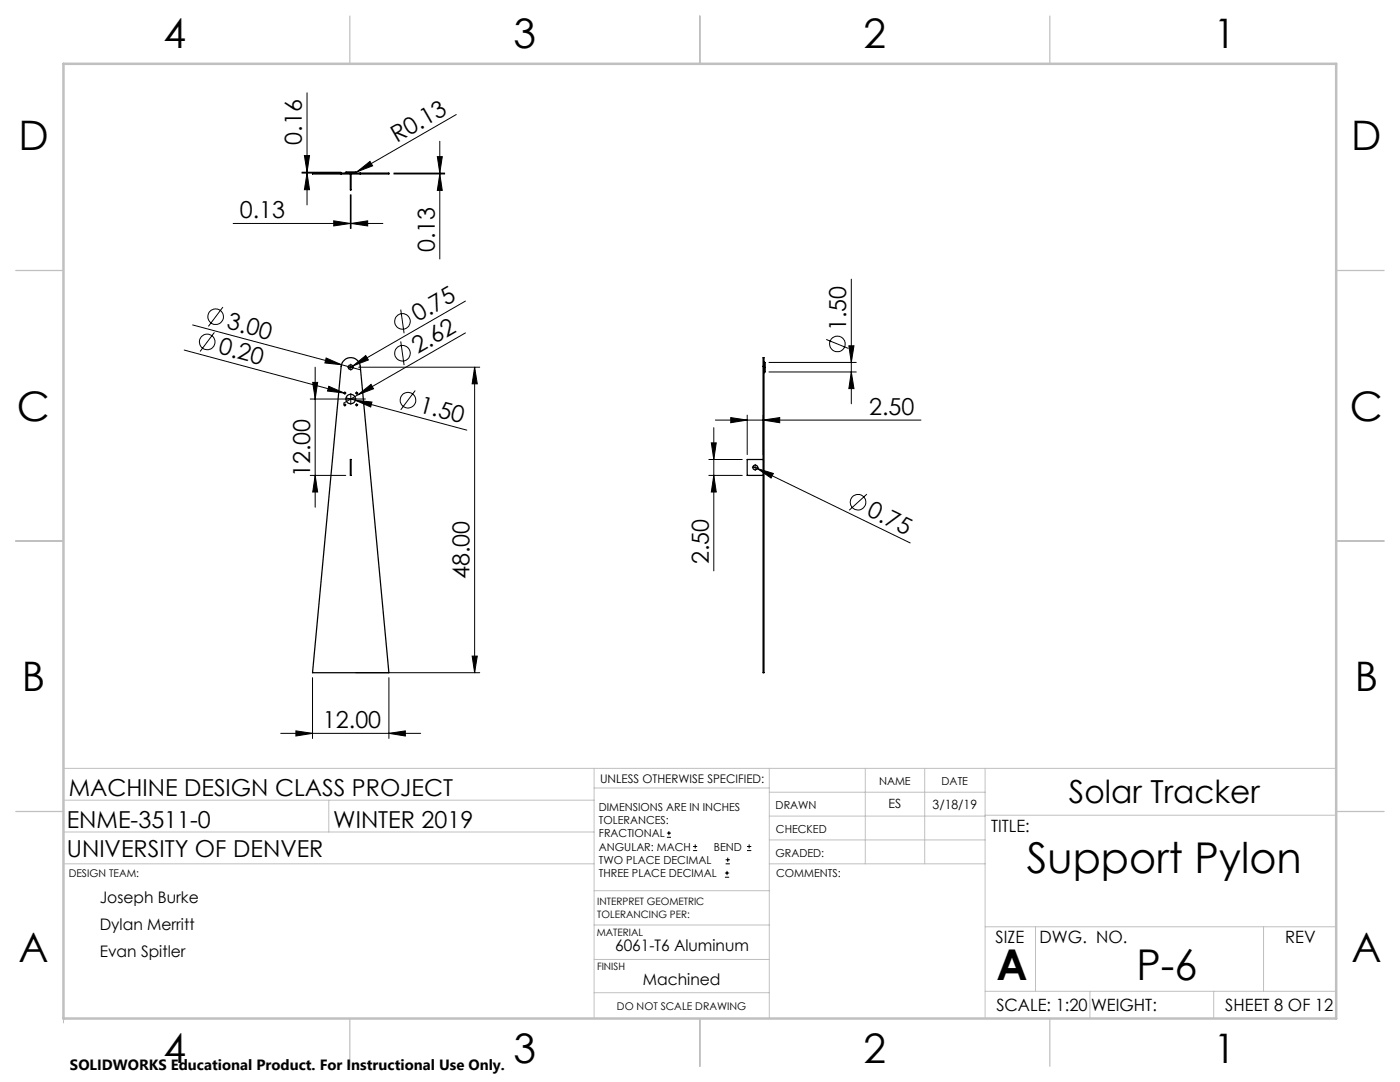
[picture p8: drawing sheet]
<svg xmlns="http://www.w3.org/2000/svg" width="279mm" height="216mm" viewBox="0 0 279 216" stroke-linecap="round" stroke-linejoin="round" font-family="sans-serif">
<g fill="none" stroke="#000" stroke-width=".2">
<path d="M61.3 18.5v22.4M60.3 34.5h7.8M60.3 34.4h7.8M60.7 31h1.1l-.5 3.4zM61.3 34.5l.5 3.4h-1.1zM69.9 38.9v6.7M70.1 38.9v6.7M71.2 34.3l2.6-2.1 .6 .9zM71.2 34.3l-.1 .1M78.6 34.5h10.2M78.6 34.7h10.2M87.3 31.3h1l-.5 3.2z"/>
<path d="M87.8 28.2v23.5M87.8 34.7l.5 3.3h-1zM91.1 22.9l-19.9 11.4M46.5 44.6h29.9M66.6 44.1l3.3 .5-3.3 .5zM70.1 44.6l3.3-.5v1zM169.9 55.7v24.9M36.8 69.8l31.9 8.6M38.5 64.8l29.7 8M42.8 66.3l-2.9 3.8M44.5 61.3l-2.9 3.8M61.9 79.6h11"/>
<path d="M62.4 76.3h1l-.5 3.3zM62.9 73.3v27.9M65.1 71.4l3.1 1.4-3.4-.4zM65.6 77.1l3.1 1.3-3.3-.4zM68.2 72.8l3.6 1M68.7 78.4l.2 .1h-.2M68.8 78.3v.3M69.1 79.4l1.8 .5M69.8 73.3h.3M70 73.1v.3M70 79.5v.3M70.4 73l2.6-2.1 .5 .9z"/>
<path d="M70.4 73l-.8 .5M70.9 79.9l3.3 .3-.2 1zM70.9 79.9l22.3 5.9M71 78.5h.3M71.2 78.3v.3M71.4 78.8l2.6-2.1 .5 .9zM71.4 78.8l-2.9 1.7M71.6 73.3h24.1M80 61.8l.6 4.7M80 68.1l.6 4.7M82.9 77.9l-2.9 3.9M92.9 66.4l-21.5 12.4"/>
<path d="M92.9 60.1l-22.5 12.9M94.7 73.3v60.9M94.7 73.3l.5 3.3h-1zM153.5 72.3h17.4M153.5 74.2h17.4M164.9 67.7l4.4 1.8M169.4 69h1l-.5 3.3zM169.9 74.2l.5 3.3h-1zM61.9 94.9h7.1M62.9 94.9l.5 3.3h-1zM68.7 80.8h.2M68.8 80.7v.2"/>
<path d="M71 80.8h.3M71.2 80.7v.2M141.5 94.9h6.6M141.5 91.7h6.6M142 88.4h.9l-.4 3.3zM142.5 85.3v28.6M142.5 94.9l.4 3.3h-.9zM142.8 83.8h41M145.8 83.3l3.3 .5-3.3 .5zM149.1 82.8v7.9M150.3 93.1l.8 .4M150.6 93.3h.2"/>
<path d="M150.7 93.1v.3M151.1 93.5l3.2 1-.4 .9zM151.1 93.5l30.5 14.8M152.3 83.8l3.3-.5v1zM152.3 82.8v7.9M173 98.6l-3.5 3.2M62.4 135.2v12.2M71 134.2h24.7M77.6 135.2v12.2M94.2 130.9h1l-.5 3.3zM56 146.3h28M59.1 145.8l3.3 .5-3.3 .6z"/>
<path d="M77.6 146.3l3.3-.5v1.1zM133.1 167.1h.8M133.1 166.2h.8M133.5 165.8v.9M138.3 169.7h.8M138.3 168.9h.8M138.7 168.5v.8M144.7 175h.8M144.7 174.2h.8M144.8 172.4h.9M144.8 171.6h.9M145.1 173.8v.8"/>
<path d="M145.2 171.1v.9M149.1 169.7h.8M149.1 168.9h.8M149.5 168.5v.8"/>
<circle cx="41.4" cy="68.2" r="1.56"/>
<circle cx="43.1" cy="63.2" r="1.56"/>
<circle cx="80.3" cy="70.5" r="1.56"/>
<circle cx="80.3" cy="64.1" r="1.56"/>
<circle cx="81.4" cy="79.9" r="1.56"/>
<circle cx="167.1" cy="68.6" r="1.56"/>
<circle cx="171.3" cy="100.2" r="1.55"/>
</g>
<g fill="none" stroke="#000" stroke-width=".2" stroke-dasharray="15.2 1.3 1.3 1.3">
<path d="M68.7 78.4h-.1M68.8 78.3v-.1M68.8 78.6v.1M69 78.4h.1M69.8 73.3h-.4M69.8 79.6h-.9M70 73v-.3M70 73.5v.4M70 79.4v-.9M70 79.9v.8M70.3 73.3h.3M70.3 79.6h.8"/>
<path d="M71.1 78.4h-.2M71.2 78.3v-.1M71.2 78.6v.1M71.3 78.4h.1M68.7 80.8h-.1M68.8 80.7v-.2M68.8 80.9v.1M69 80.8h.1M71.1 80.8h-.2M71.2 80.7v-.2M71.2 80.9v.1M71.3 80.8h.1"/>
<path d="M150.5 93.3h-.4M150.7 93v-.3M150.7 93.5v.4M151 93.3h.3"/>
</g>
<g fill="none" stroke="#c0c0c0" stroke-width=".2">
<path d="M12.7 159.7h105.9M65.6 159.7v6.3M118.6 153.3v49.9M118.6 157.2h34.9M153.5 153.3v49.9M153.5 158.1h43.1M172.7 153.3v19.1M184.5 153.3v19.1M196.6 153.3v49.9M266.7 153.3h-254v50.8M12.7 172.4h105.9M12.7 166h105.9"/>
<path d="M118.6 177.7h35M153.5 167.6h43.1M153.5 162.8h43.1M153.5 172.4h43.1M196.6 162.7h70.1M118.6 198.1h34.9M118.6 191.5h34.9M118.6 184.6h35M196.6 197.8h70.1M196.6 184.9h70.1M206.7 184.9v12.9M217.5 197.8v5.4"/>
<path d="M242.2 197.8v5.4M252.2 184.9v12.9"/>
</g>
<path d="M69.8 3.2v9.5M139.7 3.2v9.5M209.5 3.2v9.5M3.1 54h9.6M266.7 54h9.5M3.1 107.9h9.6M266.7 107.9h9.5M3.1 161.9h9.6M266.7 161.9h9.5M69.8 203.2v9.6M139.7 203.2v9.6M209.5 203.2v9.6" fill="none" stroke="#c0c0c0" stroke-width=".25"/>
<path d="M12.7 12.7h254v190.5h-254z" fill="none" stroke="#c0c0c0" stroke-width=".5"/>
<g fill="#000">
<path d="M71.2 34.3l2.6-2.1 .6 .9zM70.4 73l2.6-2.1 .5 .9zM70.9 79.9l3.3 .3-.2 1zM71.4 78.8l2.6-2.1 .5 .9zM151.1 93.5l3.2 1-.4 .9z"/>
<path d="M70.1 44.6l3.3-.5v1zM66.6 44.1l3.3 .5-3.3 .5zM152.3 83.8l3.3-.5v1zM145.8 83.3l3.3 .5-3.3 .5z"/>
<path d="M65.1 71.4l-.3 1 3.4 .4zM65.6 77.1l-.2 .9 3.3 .4z"/>
<path d="M94.7 73.3l.5 3.3h-1zM94.2 130.9h1l-.5 3.3zM87.3 31.3h1l-.5 3.2zM87.8 34.7l.5 3.3h-1zM169.4 69h1l-.5 3.3zM169.9 74.2l.5 3.3h-1zM142 88.4h.9l-.4 3.3zM142.5 94.9l.4 3.3h-.9z"/>
<path d="M62.9 94.9l.5 3.3h-1zM62.4 76.3h1l-.5 3.3zM61.3 34.5l.5 3.4h-1.1zM60.7 31h1.1l-.5 3.4z"/>
<path d="M59.1 145.8l3.3 .5-3.3 .6zM77.6 146.3l3.3-.5v1.1z"/>
</g>
<g fill="none" stroke="#000" stroke-width=".25">
<path d="M68.1 34.7h3.8M68.1 34.5h3.8M68.1 34.5v.2M68.1 34.5h-5.7v.2h5.7M69 34.4l-.1 .1M69 34.4h1.9M69 34.4h.1M69.9 34.7v3.2h.2v-3.2M70.9 34.4l.2 .1M70.9 34.4h.1M71.9 34.5v.2M71.9 34.5h5.7v.2h-5.7"/>
<path d="M68.8 71.8a1.91 1.91 0 0 1 3.1 1.3l5.7 61.1h-15.2l5.7-61.1 .2-.7zM152.3 73.1v-1.7h.2v1.7M152.3 73.1v61.1h.2v-61.1M152.3 73.1h.2M152.5 72.2l.1 .1M152.6 74.2l-.1 .2M152.6 72.3v1.9M152.6 74.2h.1M152.6 72.3h.1M69.9 91.7h.2v3.2h-.2zM152.3 91.7h-3.2v3.2h3.2"/>
<circle cx="68.8" cy="78.4" r=".13"/>
<circle cx="70" cy="73.3" r=".47"/>
<circle cx="70" cy="79.6" r=".96"/>
<circle cx="71.2" cy="78.4" r=".13"/>
<circle cx="68.8" cy="80.8" r=".13"/>
<circle cx="71.2" cy="80.8" r=".13"/>
<circle cx="150.7" cy="93.3" r=".47"/>
</g>
<g font-size="8.5">
<text x="204.9" y="174.2">Support Pylon</text>
<text x="198.9" y="195.5">A</text>
<text x="226.8" y="195.5">P-6</text>
</g>
<g font-size="8.1">
<text x="32.7" y="9.7">4</text>
<text x="102.5" y="9.7">3</text>
<text x="172.4" y="9.7">2</text>
<text x="242.2" y="9.7">1</text>
<text x="3.7" y="30">D</text>
<text x="269.7" y="30">D</text>
<text x="3.4" y="83.9">C</text>
<text x="269.4" y="83.9">C</text>
<text x="4.4" y="137.9">B</text>
<text x="270.4" y="137.9">B</text>
<text x="3.7" y="191.9">A</text>
<text x="269.7" y="191.9">A</text>
<text x="32.7" y="212.2">4</text>
<text x="102.5" y="212.2">3</text>
<text x="172.4" y="212.2">2</text>
<text x="242.2" y="212.2">1</text>
</g>
<text font-size="6.3" x="213.3" y="160.2">Solar Tracker</text>
<g font-size="4.7">
<text x="60.3" y="28.9" transform="rotate(-90 60.3 28.9)">0.16</text>
<text x="79.2" y="28.6" transform="rotate(-30 79.2 28.6)">R0.13</text>
<text x="47.9" y="43.5">0.13</text>
<text x="86.8" y="50.4" transform="rotate(-90 86.8 50.4)">0.13</text>
<text x="45.1" y="65.5" transform="rotate(15 45.1 65.5)">3.00</text>
<text x="83.4" y="64.3" transform="rotate(-30 83.4 64.3)">0.75</text>
<text x="43.4" y="70.5" transform="rotate(15 43.4 70.5)">0.20</text>
<text x="83.4" y="70.7" transform="rotate(-30 83.4 70.7)">2.62</text>
<text x="168.9" y="66" transform="rotate(-90 168.9 66)">1.50</text>
<text x="83.5" y="82.2" transform="rotate(15 83.5 82.2)">1.50</text>
<text x="173.5" y="82.8">2.50</text>
<text x="61.9" y="95.2" transform="rotate(-90 61.9 95.2)">12.00</text>
<text x="172.8" y="102.9" transform="rotate(26 172.8 102.9)">0.75</text>
<text x="141.5" y="112.6" transform="rotate(-90 141.5 112.6)">2.50</text>
<text x="93.7" y="115.6" transform="rotate(-90 93.7 115.6)">48.00</text>
<text x="64.4" y="145.3">12.00</text>
<text x="13.7" y="158.8">MACHINE DESIGN CLASS PROJECT</text>
<text x="13.3" y="165.2">ENME-3511-0</text>
<text x="66.5" y="165.2">WINTER 2019</text>
<text x="13.3" y="171">UNIVERSITY OF DENVER</text>
</g>
<g font-size="3.4">
<text x="197.8" y="166">TITLE:</text>
<text x="198.7" y="188.1">SIZE</text>
<text x="207.5" y="188.1">DWG. NO.</text>
<text x="256.5" y="188.2">REV</text>
<text x="198.8" y="201.7">SCALE: 1:20</text>
<text x="217.7" y="201.8">WEIGHT:</text>
<text x="244.5" y="201.7">SHEET 8 OF 12</text>
</g>
<g font-size="3.2">
<text x="19.9" y="180.3">Joseph Burke</text>
<text x="19.9" y="185.6">Dylan Merritt</text>
<text x="19.9" y="190.9">Evan Spitler</text>
<text x="122.8" y="189.8">6061-T6 Aluminum</text>
<text x="128.3" y="196.6">Machined</text>
</g>
<text font-size="3" x="14" y="213.5">SOLIDWORKS Educational Product. For Instructional Use Only.</text>
<g font-size="2.5">
<text x="177.3" y="161.3">ES</text>
<text x="186.1" y="161.4">3/18/19</text>
</g>
<text font-size="2.4" x="119.8" y="156.2">UNLESS OTHERWISE SPECIFIED:</text>
<g font-size="2.2">
<text x="119.5" y="161.8">DIMENSIONS ARE IN INCHES</text>
<text x="154.8" y="161.4">DRAWN</text>
<text x="175.4" y="156.6">NAME</text>
<text x="187.9" y="156.7">DATE</text>
<text x="119.5" y="164.4">TOLERANCES:</text>
<text x="119.5" y="167.1">FRACTIONAL</text>
<text x="154.9" y="166.3">CHECKED</text>
<text x="119.5" y="169.7">ANGULAR: MACH</text>
<text x="119.5" y="172.4">TWO PLACE DECIMAL</text>
<text x="142.5" y="169.7">BEND</text>
<text x="154.8" y="170.9">GRADED:</text>
<text x="119.5" y="175">THREE PLACE DECIMAL</text>
<text x="154.9" y="175">COMMENTS:</text>
</g>
<g font-size="2.1">
<text x="13.7" y="175">DESIGN TEAM:</text>
<text x="123.1" y="201.6">DO NOT SCALE DRAWING</text>
</g>
<g font-size="2">
<text x="119.2" y="180.6">INTERPRET GEOMETRIC</text>
<text x="119.2" y="183.1">TOLERANCING PER:</text>
<text x="119.1" y="186.7">MATERIAL</text>
<text x="119.1" y="193.5">FINISH</text>
</g>
</svg>
